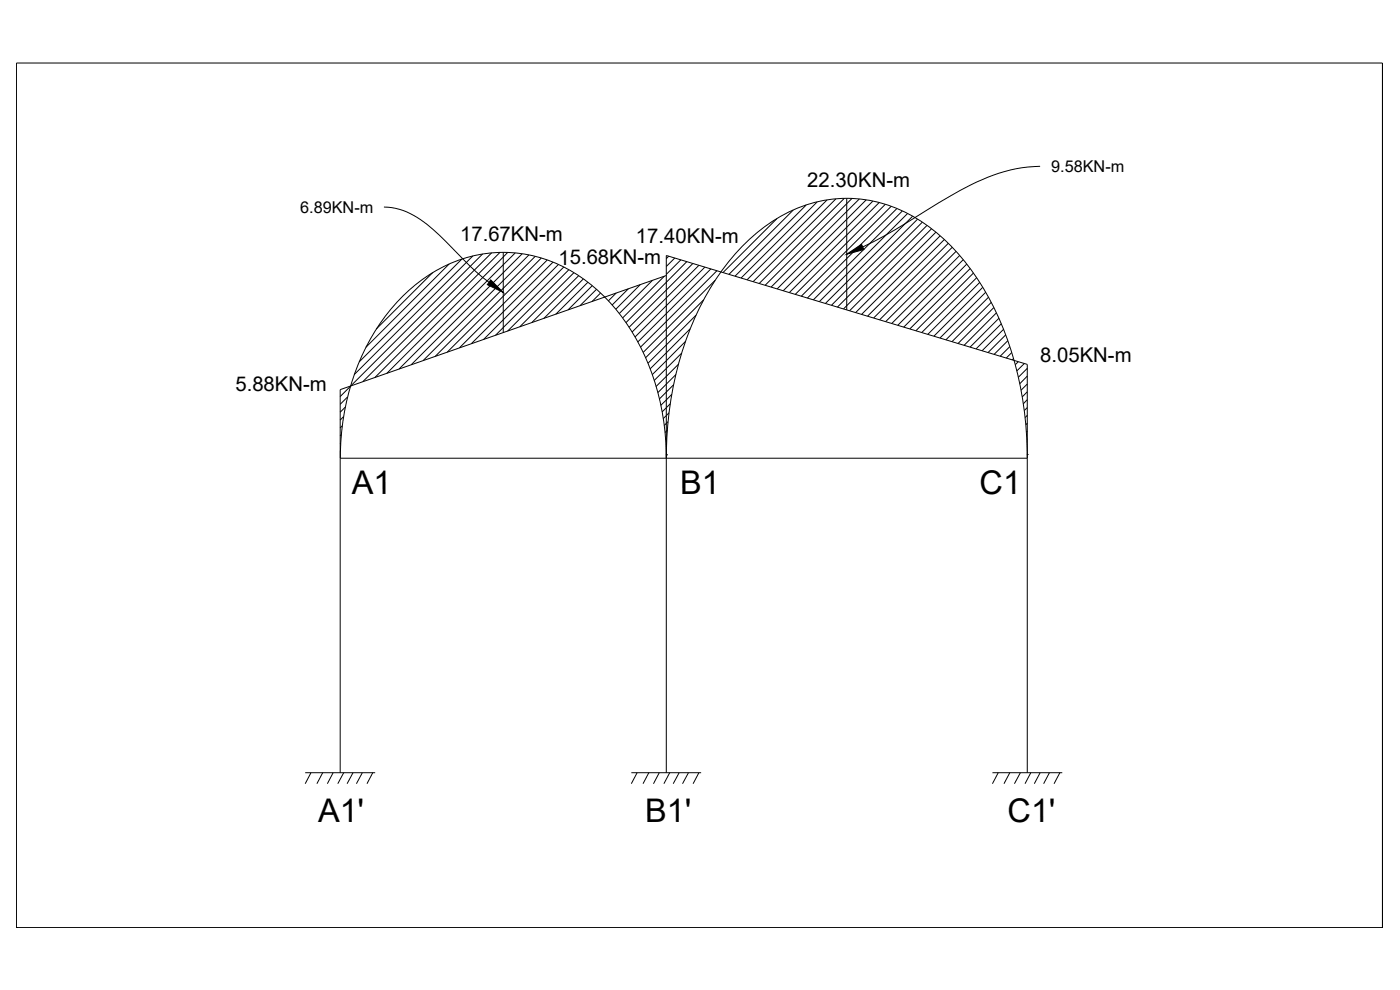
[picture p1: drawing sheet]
<svg xmlns="http://www.w3.org/2000/svg" width="420mm" height="297mm" viewBox="0 0 420 297" stroke-linecap="round" stroke-linejoin="round" font-family="sans-serif">
<!-- layer: 0 -->
<g fill="none" stroke="#000" stroke-width=".3">
<path d="M4.9 18.9h410v259.5h-410zM414.9 18.9v259.5M250.9 59.7l-24.9 24.8M253.4 59.5l-25.6 25.6M254.1 59.5v33.5M255.7 59.5l-26.1 26.1M257.9 59.7l-26.5 26.4M260 60l-26.8 26.7M312.2 49.9a49.8 49.8 0 0 0-24.1 7.2l-19.3 11.8-9.9 5.2M115.2 62.1a20.8 20.8 0 0 1 12.9 5.2l3.8 3.3 9.1 9.2 5.8 4.9M134.8 79.2l-25 25M138.6 77.7l-30.8 30.9"/>
<path d="M141.9 76.8l-35.6 35.6M144.9 76.2l-39.6 39.6M147.6 75.8l-38.7 38.7M150.1 75.7l-37.6 37.6M151 75.7v24.1M152.4 75.7l-36.3 36.3M154.6 75.9l-34.9 34.8M156.7 76.1l-33.3 33.4M158.7 76.5l-31.7 31.7M160.6 76.9l-30 30M162.5 77.4l-28.3 28.2M164.2 78l-26.3 26.4"/>
<path d="M166 78.6l-24.5 24.5M167.6 79.4l-22.5 22.5M200.7 76.9l-.7 .7M202.5 77.4l-2.5 2.6M204.3 78l-4.3 4.3M206.1 78.5l-18.2 18.3M207.9 79.1l-19.1 19.1M209.7 79.6l-20 20M233.2 65.6l-16.2 16.2M238.1 63l-19.3 19.3M241.9 61.5l-21.3 21.4M245.2 60.6l-22.8 22.8"/>
<path d="M248.2 60l-24 24M261.9 60.4l-26.8 26.8M263.8 60.8l-26.9 27M265.7 61.3l-27 27M267.4 61.9l-26.9 27M269.1 62.6l-26.8 26.8M270.8 63.3l-26.7 26.7M272.4 64.1l-26.5 26.4M273.9 64.9l-26.2 26.1M275.4 65.8l-25.9 25.8M276.8 66.7l-25.5 25.4M278.2 67.6l-25.1 25.1"/>
<path d="M279.6 68.7l-24.6 24.5M280.9 69.7l-24.1 24.1M282.1 70.8l-23.5 23.5M283.4 71.9l-23 23M284.6 73l-22.4 22.4M285.8 74.2l-21.8 21.8M286.9 75.4l-21.1 21.1M288 76.7l-20.4 20.4M289.1 77.9l-19.7 19.7M290.1 79.2l-18.9 19M121.2 88.6a41.6 41.6 0 0 1 39.7-11.6 50.1 50.1 0 0 1 30.7 25.9 73 73 0 0 1 8.4 34.6 97.5 97.5 0 0 1 15.8-55.2 52.8 52.8 0 0 1 27.4-21.2 39.8 39.8 0 0 1 35.2 6.7 71.5 71.5 0 0 1 24.2 34.7 105.9 105.9 0 0 1 5.7 35h-206.2a68.4 68.4 0 0 1 19.1-48.9zM129.9 81.8l-17 16.9"/>
<path d="M169.2 80.1l-20.5 20.5M170.7 80.9l-18.4 18.4M172.2 81.8l-16.2 16.3M173.7 82.7l-14.1 14.1M175.1 83.7l-11.9 11.8M176.4 84.7l-9.6 9.6M177.7 85.7l-7.2 7.3M179 86.8l-4.9 4.9M180.2 87.9l-2.5 2.6M181.4 89.1l-.1 .1M184.9 87.9l-2.3 2.4M188.6 86.6l-4.9 4.9"/>
<path d="M192.2 85.4l-7.4 7.4M195.8 84.1l-10 10M199.4 82.8l-12.6 12.6M200 82.7l-97.9 34.2v114.9M207.1 98.7l-12 12M208.9 94.6l-14.4 14.4M211.2 89.9l-17.5 17.4M211.5 80.2l-20.9 20.9M213.3 80.7l-21.9 21.9M214.6 84.1l-21.6 21.6M215.2 81.2l-23 23M291.2 80.6l-18.2 18.1"/>
<path d="M292.1 81.9l-17.2 17.4M293.1 83.3l-16.5 16.5M294 84.7l-15.5 15.6M294.9 86.2l-14.6 14.7M295.8 87.7l-13.7 13.7M296.7 89.2l-12.8 12.8M297.5 90.7l-11.8 11.8M298.3 92.3l-10.8 10.8M299 93.9l-9.7 9.7M299.8 95.5l-8.7 8.7M300.5 97.1l-7.6 7.6M301.2 98.8l-6.4 6.4"/>
<path d="M104.3 119.1l-2.2 2.2M105.2 115.9l-3.1 3.1M201.6 118.3l-3.3 3.3M202.2 115.4l-4.3 4.3M202.8 112.4l-5.4 5.4M203.7 109.2l-6.8 6.8M204.6 105.9l-8.3 8.3M205.7 102.4l-10 10M301.8 100.5l-5.3 5.3M302.5 102.2l-4.1 4.1M303.1 104l-2.9 2.9M303.6 105.8l-1.6 1.6"/>
<path d="M304.2 107.6l-.4 .4M305.6 108.5l-.9 .9M307.4 109.1l-2.2 2.2M308.3 110.5l-2.7 2.7M308.3 112.8l-2.2 2.3M308.3 115.2l-1.9 1.9M308.3 117.5l-1.5 1.6M308.3 119.9l-1.2 1.2M102.2 133l-.1 .1M102.4 130.4l-.3 .4M102.7 127.8l-.6 .6M103.1 125l-1 1.1"/>
<path d="M103.6 122.2l-1.5 1.5M200 136.5h.1M200 134.1l-.1 .1M200.1 131.6l-.3 .3M200.3 129.1l-.7 .7M200.5 126.5l-1.2 1.2M200.8 123.9l-1.8 1.7M201.2 121.1l-2.5 2.5M308.3 136.4h.1M308.3 122.3l-.9 .9M308.3 124.6l-.6 .7M308.3 127l-.4 .5"/>
<path d="M308.3 129.4l-.3 .2M308.3 131.7l-.1 .1M308.3 134.1h.1M91.6 231.8h21M93.3 231.8l-1.7 3.3M96.8 231.8l-1.7 3.3M100 231.8l-1.8 3.3M103.2 231.8l-1.8 3.3M105.9 231.8l-1.7 3.3M108.7 231.8l-1.7 3.3M111.9 231.8l-1.8 3.3M189.5 231.8h20.9"/>
<path d="M191.2 231.8l-1.7 3.3M194.7 231.8l-1.7 3.3M197.9 231.8l-1.8 3.3M200 231.8v-155.1l108.3 32.6v122.5M201 231.8l-1.8 3.3M203.8 231.8l-1.8 3.3M206.6 231.8l-1.8 3.3M209.7 231.8l-1.7 3.3M297.8 231.8h21M299.6 231.8l-1.8 3.3M303.1 231.8l-1.8 3.3M306.2 231.8l-1.8 3.3"/>
<path d="M309.4 231.8l-1.8 3.3M312.2 231.8l-1.8 3.3M314.9 231.8l-1.7 3.3M318.1 231.8l-1.8 3.3M4.9 278.4h.1M4.9 278.4h410M414.9 278.4h.1"/>
</g>
<path d="M254.1 76.3l4.5-3 .7 1.6zM147.3 84l3.7 3.7-4.8-2.3z" fill="#000" stroke="#000" stroke-width=".3"/>
<g font-size="9.8">
<text x="105.6" y="148.1">A1</text>
<text x="204.2" y="148.1">B1</text>
<text x="294" y="148.1">C1</text>
<text x="95.4" y="246.7">A1'</text>
<text x="193.7" y="246.7">B1'</text>
<text x="302.4" y="246.7">C1'</text>
</g>
<g font-size="6.1">
<text x="242.3" y="56.2">22.30KN-m</text>
<text x="138.1" y="72.3">17.67KN-m</text>
<text x="190.9" y="73">17.40KN-m</text>
<text x="167.6" y="79.4">15.68KN-m</text>
<text x="312.2" y="108.6">8.05KN-m</text>
<text x="70.6" y="117.4">5.88KN-m</text>
</g>
<g font-size="4.9">
<text x="315.5" y="51.6">9.58KN-m</text>
<text x="90.1" y="63.9">6.89KN-m</text>
</g>
</svg>
